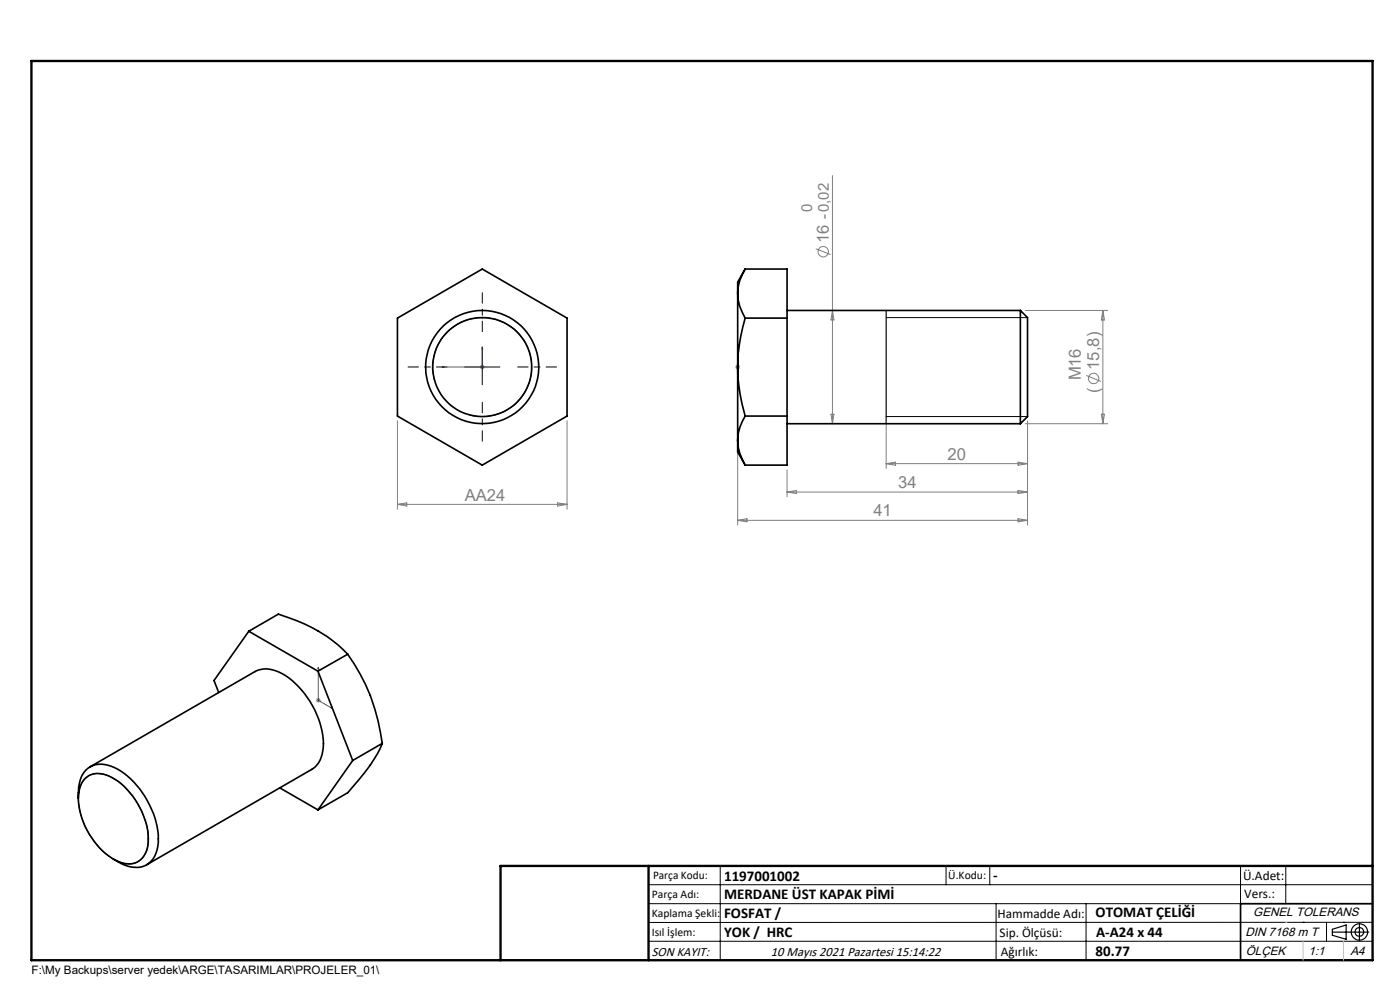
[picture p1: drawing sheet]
<svg xmlns="http://www.w3.org/2000/svg" width="297mm" height="210mm" viewBox="0 0 297 210" stroke-linecap="round" stroke-linejoin="round" font-family="sans-serif">
<g fill="none" stroke="#808080" stroke-width=".21">
<path d="M176.6 37.2v52.7M173.1 52.8l3.1 1.2M101.8 77.8h1M102 77.5l.7 .7M102.3 77.4v1M102.7 77.5l-.7 .7M156 77.8h1M156.1 77.5l.7 .7M156.5 77.4v1M156.8 77.5l-.7 .7M176.6 65.9l.3 2h-.6zM217.5 65.9h17.5"/>
<path d="M230.4 79.6l3.2 1.3M234 65.9v24M234 65.9l.3 2h-.7zM84.3 89.2v18.8M120.3 89.2v18.8M156.5 94.5v16.9M167 99.7v5.7M176.3 87.9h.6l-.3 2zM188 89.4v10M188 98.3h30M188 98.3l2-.3v.7zM216 98l2 .3-2 .4z"/>
<path d="M217.5 89.9h17.5M218 89.4v22M233.6 87.9h.7l-.3 2zM84.3 107h36M84.3 107l2-.3v.6zM118.3 106.7l2 .3-2 .3zM156.5 110.4h61.5M156.5 110.4l2-.4v.7zM167 104.4h51M167 104.4l2-.4v.7zM216 104l2 .4-2 .3zM216 110l2 .4-2 .3z"/>
<path d="M67 148.5h1.1M67.2 148.2l.7 .7M67.5 148.1v.9M67.9 148.2l-.7 .7"/>
<circle cx="174.7" cy="53.4" r="1.11"/>
<circle cx="232" cy="80.3" r="1.1"/>
</g>
<g fill="none" stroke="#000" stroke-width=".21">
<path d="M98.5 77.8h7.5M102.3 74.1v7.5M188 67.4h30M92.1 80.6a10.5 10.5 0 0 1 9.3-13.2 10.5 10.5 0 0 1 11.4 11.4 10.5 10.5 0 0 1-13.2 9.2M188 88.4h30M18 165.2a4.6 4.6 0 0 1 5.7-.3 16 16 0 0 1 7.7 13.8 4.3 4.3 0 0 1-6.4 4 15.8 15.8 0 0 1-8.3-14.1l.4-2zM137.6 187.7h153.6M137.6 191.7h153.6M137.6 199.7h153.6M152.8 183.7v20M200.7 183.7v4M210 183.7v4"/>
<path d="M211.3 191.7v12M230.4 191.7v12M263.2 183.7v20M272.8 183.7v8M276.4 195.6h.1M281.4 195.6v4.1M285 195.6h.1M291.2 195.6l-153.6 .1"/>
</g>
<g fill="none" stroke="#000" stroke-width=".25">
<path d="M188 65.9v24M282.6 197.7h7.8M282.6 197.1l3-.9v3l-3-.8zM288.4 195.8v3.8M106.2 203.7h185"/>
<circle cx="288.4" cy="197.7" r="1.74"/>
<circle cx="288.4" cy="197.7" r=".93"/>
</g>
<path d="M93.7 77.8l.5-.1v.3zM102.3 73.6l.1 .4h-.2zM102.3 73.6v4.2h-8.6M156.5 73.6v.4v-.4M156.5 77.7v.3zM156.5 77.8h.1M156.5 73.6v4.2M67.5 141.6v6.9l3.1 1.8M67.5 141.6l.1 .3-.1-.1zM70.3 150.1l.3 .2-.3-.1z" fill="none" stroke="#00f" stroke-width=".21"/>
<path d="M94.8 77.8h-8.2M102.3 70.3v-8.2M109.8 77.8h8.3M102.3 85.3v8.3" fill="none" stroke="#000" stroke-width=".21" stroke-dasharray="15.2 1.3 1.3 1.3" stroke-dashoffset="13"/>
<path d="M291.2 191.7h-28v12" fill="none" stroke="#000" stroke-width=".35"/>
<path d="M6.7 12.9h284.5v190.8h-284.5zM137.6 183.7v20M291.2 183.7h-185v20" fill="none" stroke="#000" stroke-width=".5"/>
<path d="M276.4 199.7v4M285 199.7v4" fill="none" stroke="#c0c0c0" stroke-width=".21"/>
<path d="M272.8 195.6h.1" fill="none" stroke="#c0c0c0" stroke-width=".25"/>
<g fill="#00f">
<path d="M156.5 73.6v.4zM156.5 77.7v.3z"/>
<path d="M70.3 150.1l.3 .2-.3-.1zM67.5 141.6l.1 .3-.1-.1z"/>
<path d="M102.3 73.6l.1 .4h-.2zM93.7 77.8l.5-.1v.3z"/>
</g>
<g fill="none" stroke="#000" stroke-width=".35">
<path d="M158.1 57.1a9.9 9.9 0 0 0-1.6 5.2M158.1 57.1l-1.6 2.8v2.4M158.1 57.1h8.9v41.6h-8.9M84.3 67.5l18-10.4 18 10.4v20.8l-18 10.4-18-10.4zM156.5 62.3a10.1 10.1 0 0 0 1.6 5.2M156.5 62.3v15.5M156.5 77.8a37.1 37.1 0 0 0 1.6 10.5M156.5 77.8v15.6M158.1 67.5a38.4 38.4 0 0 0-1.6 10.3M158.1 67.5h8.9M167 65.9h49.5M216.5 65.9v24"/>
<path d="M216.5 65.9l1.5 1.5v21l-1.5 1.5M156.5 93.4a10.4 10.4 0 0 0 1.6 5.3M156.5 93.4v2.5l1.6 2.8M158.1 88.3a9.9 9.9 0 0 0-1.6 5.1M158.1 88.3h8.9M167 89.9h49.5M52.8 133.9l6.3-3.6a32.6 32.6 0 0 1 14.7 8.5M52.8 133.9l-7.4 10.4 1 2.6M52.8 133.9l14.7 8.5M73.8 138.8a40.3 40.3 0 0 1 7.3 18.9M73.8 138.8l-6.3 3.6M67.5 142.4l7.3 18.9"/>
<path d="M81.1 157.7a32.3 32.3 0 0 1-6.1 9l-1.2 1.5-6.3 3.6M81.1 157.7l-6.3 3.6M16.6 169.4a8.3 8.3 0 0 1 1.6-6.1 5.2 5.2 0 0 1 6-.5 18.3 18.3 0 0 1 9.4 15.9 5.1 5.1 0 0 1-3.9 5.3 8.2 8.2 0 0 1-5.6-1.8M18 165.2a4.6 4.6 0 0 1 5.7-.3 16 16 0 0 1 7.7 13.8 4.3 4.3 0 0 1-6.4 4 15.8 15.8 0 0 1-8.3-14.1l.4-2zM19.1 162.7l35-20.3a5.8 5.8 0 0 1 5.8 .5 18.6 18.6 0 0 1 8.7 15.6 5.5 5.5 0 0 1-2.5 4.7l-35 20.2M59.4 167.1l8.1 4.7M74.8 161.3l-7.3 10.5"/>
<circle cx="102.3" cy="77.9" r="12"/>
<circle cx="102.3" cy="77.9" r="10.5"/>
</g>
<g font-size="3.5" fill="#808080">
<text x="175.8" y="51.6" transform="rotate(-90 175.8 51.6)">16 -0,02</text>
<text x="229.3" y="80.7" transform="rotate(-90 229.3 80.7)">M16</text>
<text x="233.2" y="78.4" transform="rotate(-90 233.2 78.4)">15,8)</text>
<text x="233.2" y="83.4" transform="rotate(-90 233.2 83.4)">(</text>
<text x="201" y="97.6">20</text>
<text x="98.6" y="106.2">AA24</text>
<text x="190.5" y="103.6">34</text>
<text x="185.3" y="109.6">41</text>
</g>
<text font-size="3.2" fill="#808080" x="172.3" y="45" transform="rotate(-90 172.3 45)">0</text>
<g font-size="3.2">
<text x="153.6" y="186.8">1197001002</text>
<text x="153.6" y="190.8">MERDANE ÜST KAPAK PİMİ</text>
<text x="210.7" y="186.6">-</text>
<text x="153.6" y="194.8">FOSFAT /</text>
<text x="232.4" y="194.5">OTOMAT ÇELİĞİ</text>
<text x="153.6" y="198.8">YOK / HRC</text>
<text x="232.4" y="202.8">80.77</text>
<text x="232.5" y="198.8">A-A24 x 44</text>
</g>
<g font-size="2.8">
<text x="263.7" y="186.7">Ü.Adet:</text>
<text x="263.9" y="190.5">Vers.:</text>
<text x="211.6" y="194.8">Hammadde Adı:</text>
<text x="138.3" y="202.8">SON KAYIT:</text>
<text x="163.6" y="202.8">10 Mayıs 2021 Pazartesi 15:14:22</text>
<text x="212.1" y="198.7">Sip. Ölçüsü:</text>
<text x="212.3" y="202.7">Ağırlık:</text>
</g>
<g font-size="2.6">
<text x="265.9" y="194.4">GENEL TOLERANS</text>
<text x="264.2" y="198.5">DIN 7168 m T</text>
<text x="264.3" y="202.6">ÖLÇEK</text>
<text x="277.6" y="202.6">1:1</text>
<text x="286.5" y="202.6">A4</text>
</g>
<g font-size="2.5">
<text x="138.3" y="190.5">Parça Adı:</text>
<text x="138.5" y="186.5">Parça Kodu:</text>
<text x="201.2" y="186.5">Ü.Kodu:</text>
<text x="138.3" y="194.5">Kaplama Şekli:</text>
<text x="138.3" y="198.6">Isıl İşlem:</text>
<text x="6.7" y="206.7">F:\My Backups\server yedek\ARGE\TASARIMLAR\PROJELER_01\</text>
</g>
</svg>
